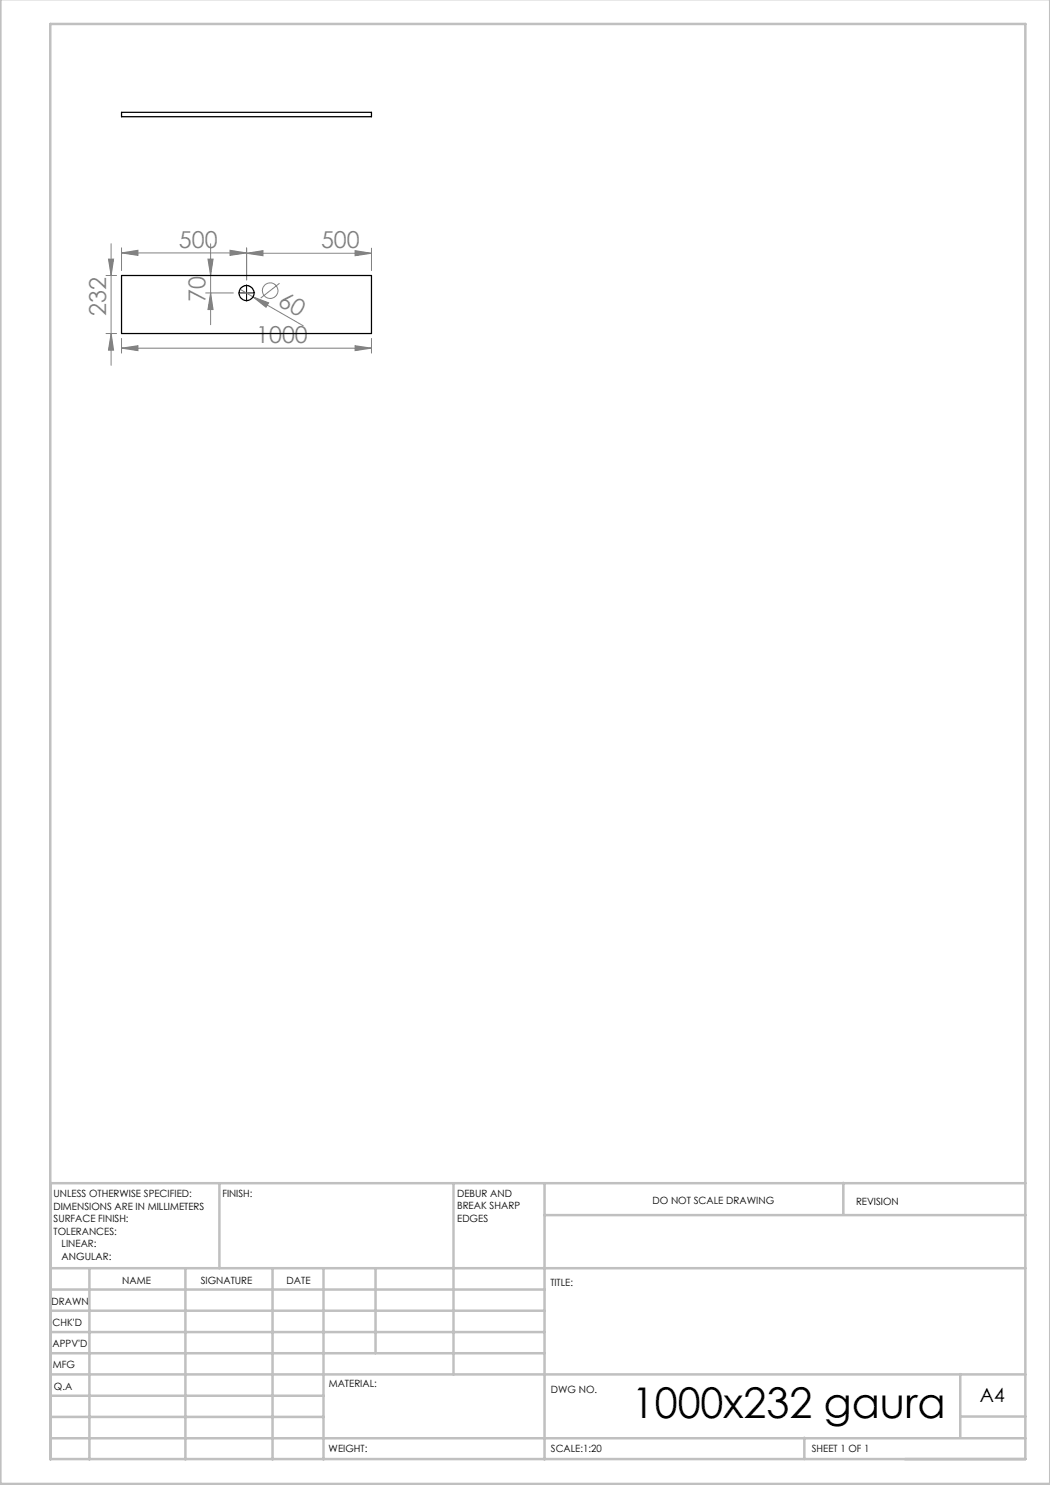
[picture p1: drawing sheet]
<svg xmlns="http://www.w3.org/2000/svg" width="210mm" height="297mm" viewBox="0 0 210 297" stroke-linecap="round" stroke-linejoin="round" font-family="sans-serif">
<g fill="none" stroke="#808080" stroke-width=".2">
<path d="M21.2 55.1h2.1M21.7 51.8h1l-.5 3.3zM22.2 48.8v24.3M24.3 50.6l3.3-.5v1zM24.3 49.6v4.5M24.3 50.6h25M41.1 58.6h5.6M41.6 51.8h1l-.5 3.3zM42.1 58.6l.5 3.3h-1zM42.1 48.8v16.1M46 50.1l3.3 .5-3.3 .5zM48 57.9l2.6 1.5"/>
<path d="M49.3 50.7l3.3-.6v1zM49.3 49.6v6.4M49.3 50.7h25M50.6 59.4l3.1 1.2-.5 .9zM50.6 59.4l10 5.8M55.9 56.7l-3.8 2.9M71 50.1l3.3 .6-3.3 .4zM74.3 49.6v4.5M21.2 66.7h2.1M22.2 66.7l.5 3.3h-1zM24.3 69.6l3.3-.5v1zM24.3 67.7v2.9"/>
<path d="M24.3 69.6h50M71 69.1l3.3 .5-3.3 .5zM74.3 67.7v2.9"/>
<circle cx="54" cy="58.1" r="1.55"/>
</g>
<path d="M49.1 58.6h-1.4M49.3 58.3v-1.3M49.3 58.8v1.4M49.6 58.6h1.3" fill="none" stroke="#000" stroke-width=".2" stroke-dasharray="15.2 1.3 1.3 1.3"/>
<path d="M49.2 58.6h.2M49.3 58.5v.2" fill="none" stroke="#000" stroke-width=".2"/>
<g fill="none" stroke="#c0c0c0" stroke-width=".5">
<path d="M.1 -.1v296.9h209.9v-296.9M10.1 4.8h195v287h-195zM43.9 236.6v17M90.7 236.6v38.3M108.9 236.6v55.3M168.7 236.6v6.3M205.1 236.6h-195v55.3M10.1 253.6h195M10.1 257.9h98.8M17.9 253.6v38.3M37.1 253.6v38.3M54.5 253.6v38.3"/>
<path d="M64.7 253.6v38.3M75.1 253.6v17M108.9 243h96.2M10.1 270.6h98.8M10.1 266.4h98.8M10.1 262.1h98.8M10.1 279.1h54.6M10.1 274.9h195M192.1 274.8v12.7M10.1 287.7h195M10.1 283.4h54.6M160.9 287.5v4.3"/>
<path d="M192.1 283.3h13"/>
</g>
<g fill="#808080">
<path d="M50.6 59.4l3.1 1.2-.5 .9z"/>
<path d="M24.3 69.6l3.3-.5v1zM71 69.1l3.3 .5-3.3 .5zM49.3 50.7l3.3-.6v1zM71 50.1l3.3 .6-3.3 .4z"/>
<path d="M46 50.1l3.3 .5-3.3 .5zM24.3 50.6l3.3-.5v1z"/>
<path d="M42.1 58.6l.5 3.3h-1zM41.6 51.8h1l-.5 3.3z"/>
<path d="M21.7 51.8h1l-.5 3.3zM22.2 66.7l.5 3.3h-1z"/>
</g>
<g fill="none" stroke="#000" stroke-width=".25">
<path d="M24.3 22.5h50v.9h-50zM24.3 55.1h50v11.6h-50z"/>
<circle cx="49.3" cy="58.6" r="1.5"/>
</g>
<text font-size="8.5" x="126.4" y="283.5">1000x232 gaura</text>
<g font-size="4.7" fill="#808080">
<text x="35.8" y="49.5">500</text>
<text x="64.2" y="49.6">500</text>
<text x="21.2" y="63.2" transform="rotate(-90 21.2 63.2)">232</text>
<text x="41.1" y="60.5" transform="rotate(-90 41.1 60.5)">70</text>
<text x="55.4" y="60.9" transform="rotate(30 55.4 60.9)">60</text>
<text x="51.2" y="68.6">1000</text>
</g>
<text font-size="3.9" x="196" y="280.4">A4</text>
<g font-size="2">
<text x="10.7" y="239.5">UNLESS OTHERWISE SPECIFIED:</text>
<text x="44.5" y="239.5">FINISH:</text>
<text x="91.4" y="239.4">DEBUR AND</text>
<text x="10.7" y="242">DIMENSIONS ARE IN MILLIMETERS</text>
<text x="10.7" y="244.5">SURFACE FINISH:</text>
<text x="91.4" y="241.9">BREAK SHARP</text>
<text x="91.4" y="244.4">EDGES</text>
<text x="130.5" y="240.8">DO NOT SCALE DRAWING</text>
<text x="171.2" y="241">REVISION</text>
<text x="10.7" y="247">TOLERANCES:</text>
<text x="12.3" y="249.5">LINEAR:</text>
<text x="12.3" y="252">ANGULAR:</text>
<text x="24.4" y="256.9">NAME</text>
<text x="40.1" y="256.8">SIGNATURE</text>
<text x="57.3" y="256.8">DATE</text>
<text x="110.1" y="257.1">TITLE:</text>
<text x="10.3" y="260.9">DRAWN</text>
<text x="10.5" y="269.3">APPV'D</text>
<text x="10.5" y="265.2">CHK'D</text>
<text x="10.6" y="273.6">MFG</text>
<text x="10.8" y="278">Q.A</text>
<text x="65.8" y="277.4">MATERIAL:</text>
<text x="110.2" y="278.5">DWG NO.</text>
<text x="65.7" y="290.4">WEIGHT:</text>
<text x="110.2" y="290.5">SCALE:1:20</text>
<text x="162.4" y="290.4">SHEET 1 OF 1</text>
</g>
</svg>
